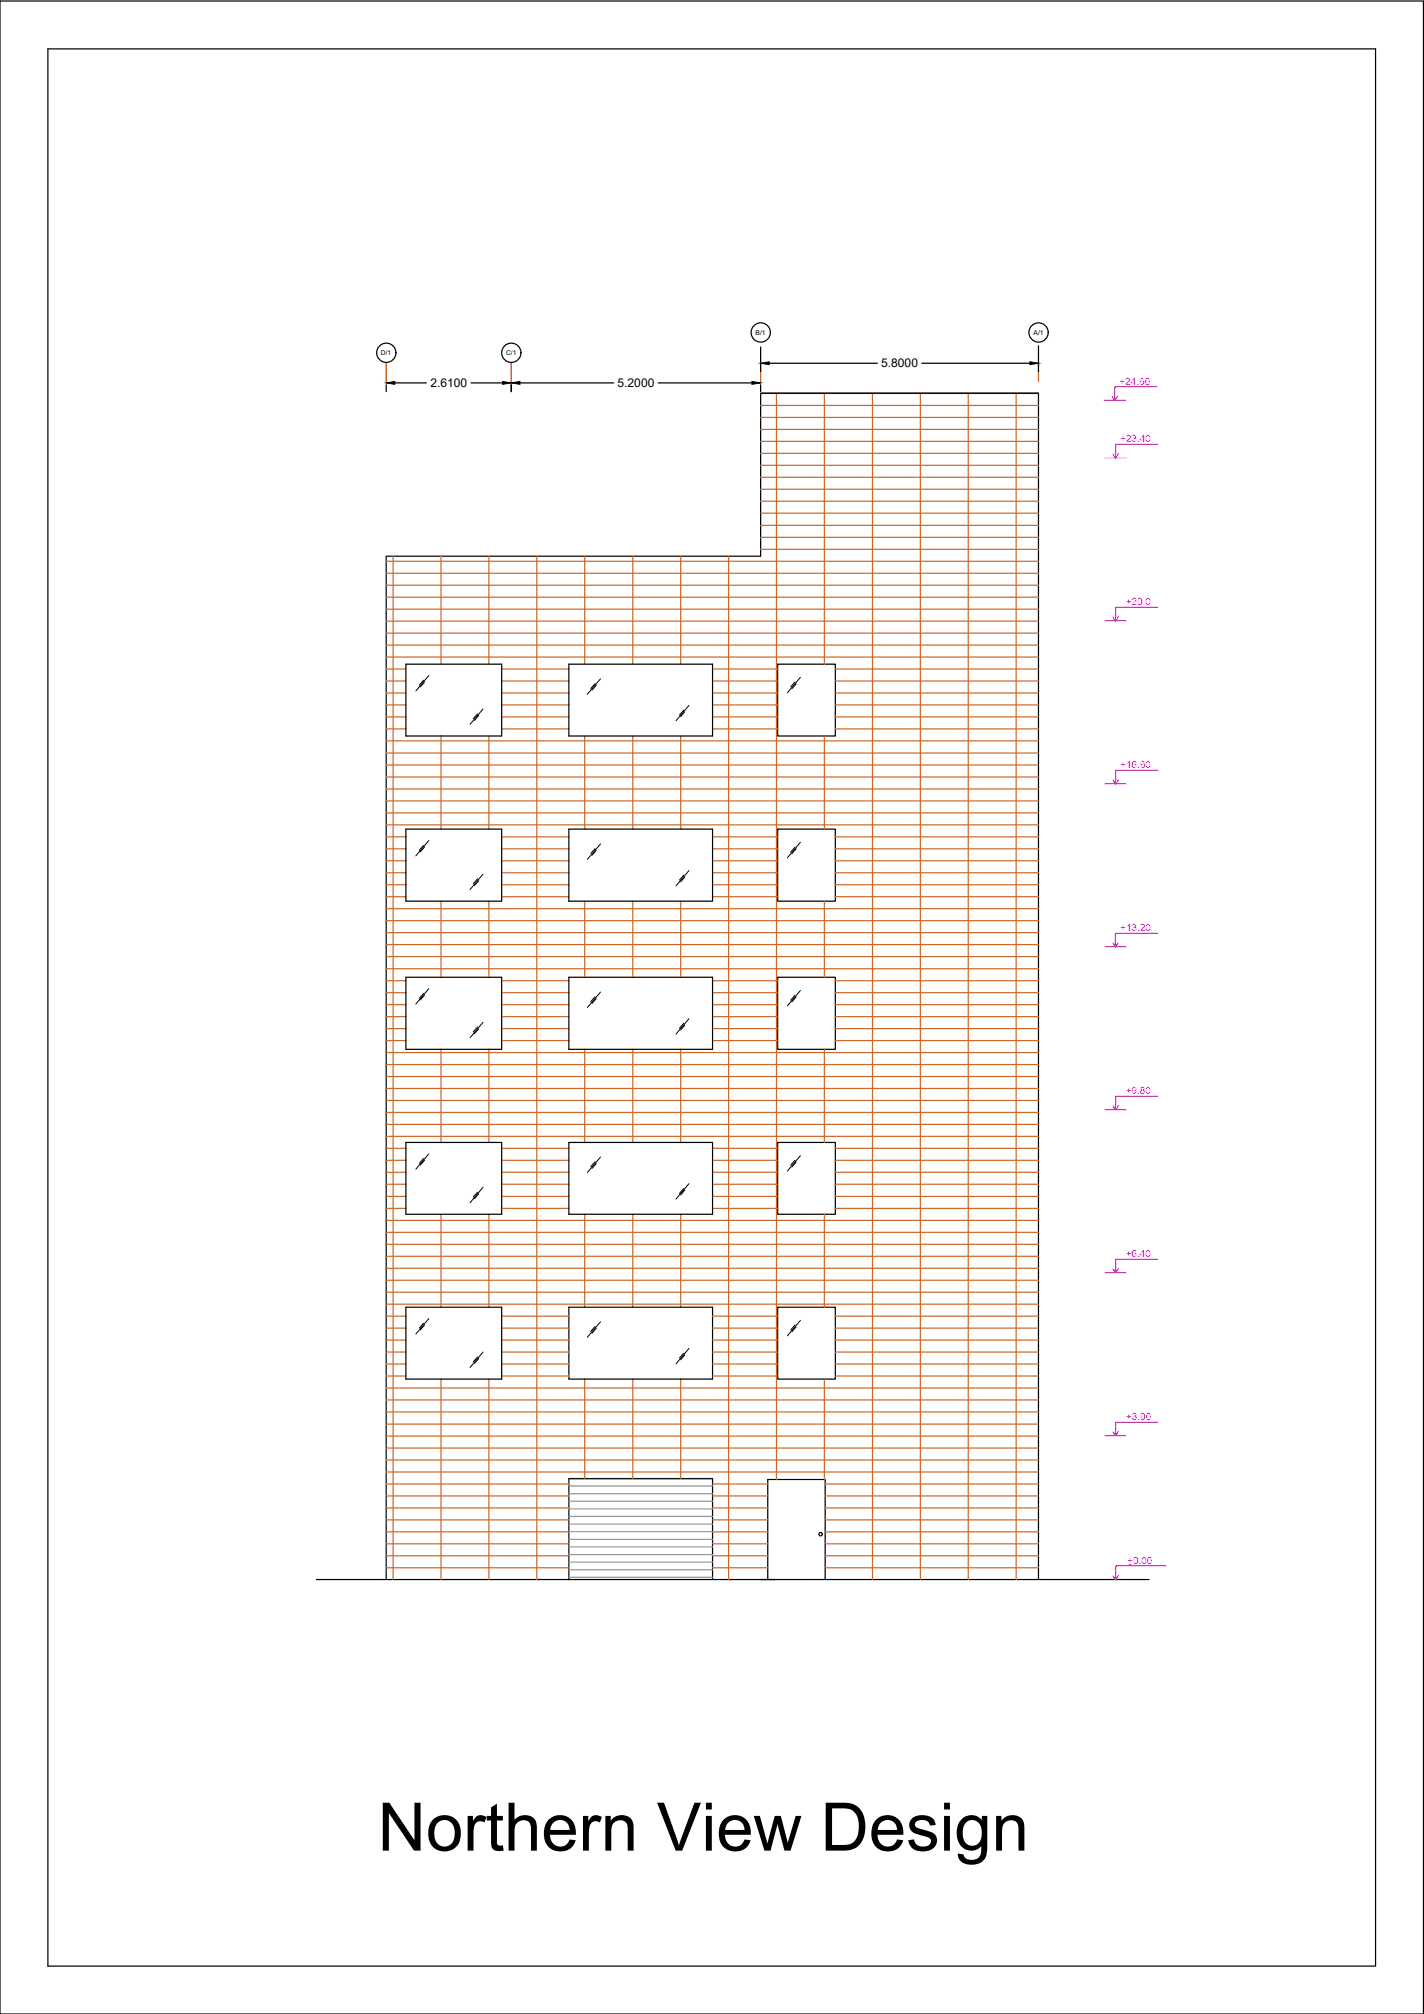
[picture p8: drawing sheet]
<svg xmlns="http://www.w3.org/2000/svg" width="297mm" height="420mm" viewBox="0 0 297 420" stroke-linecap="round" stroke-linejoin="round" font-family="sans-serif">
<!-- layer: 0 -->
<g fill="none" stroke="#000" stroke-width=".25">
<path d="M0 .2h296.9v420h-296.9zM10 10.2h276.9v400h-276.9zM82.3 79.9h6.6M98.3 79.9h6.6M108.5 79.9h19.5M137.3 79.9h19.5M158.7 72.4v5.2M160.4 75.8h22.6M192.3 75.8h22.5M216.6 72.1v5.5M80.6 80.3v1.4M106.6 80.3v1.4"/>
<path d="M158.7 94v-12h57.9v12M158.7 80.3v1.4M158.7 82h57.9M158.7 116h-78.1v12M84.7 138.6h19.9v14.9h-19.9zM118.7 138.6h29.9v14.9h-29.9zM162.2 138.6h12v14.9h-12zM84.7 173h19.9v15h-19.9zM118.7 173h29.9v15h-29.9zM162.2 173h12v15h-12zM84.7 203.9h19.9v15h-19.9zM118.7 203.9h29.9v15h-29.9z"/>
<path d="M162.2 203.9h12v15h-12zM84.7 238.3h19.9v15h-19.9zM118.7 238.3h29.9v15h-29.9zM162.2 238.3h12v15h-12zM84.7 272.7h19.9v15h-19.9zM118.7 272.7h29.9v15h-29.9zM162.2 272.7h12v15h-12zM66 329.5h173.7M118.7 329.5v-21h29.9v21M160.1 329.5v-20.8h12v20.8"/>
<circle cx="171.2" cy="320.1" r=".36"/>
</g>
<!-- layer: CENTERLINES -->
<path d="M158.7 94v22M216.6 94v235.5M80.6 128v201.5M221.7 329.5h.1" fill="none" stroke="#000" stroke-width=".25"/>
<!-- layer: GRID -->
<path d="M80.6 75.6v4M106.6 75.6v4M158.7 75.6v4M216.6 75.6v4" fill="none" stroke="#f00" stroke-width=".25"/>
<g fill="none" stroke="#000" stroke-width=".25">
<circle cx="80.6" cy="73.6" r="2.01"/>
<circle cx="106.7" cy="73.6" r="2.01"/>
<circle cx="158.7" cy="69.4" r="2.01"/>
<circle cx="216.6" cy="69.4" r="2.01"/>
</g>
<!-- layer: 0 -->
<path d="M80.6 79.9l1.7-.3v.6zM104.9 79.6l1.7 .3-1.7 .3zM106.6 79.9l1.9-.3v.6zM156.8 79.6l1.9 .3-1.9 .3zM158.7 75.8l1.7-.3v.6zM214.8 75.5l1.8 .3-1.8 .3z" fill="#000" stroke="#000" stroke-width=".21"/>
<!-- layer: 6 -->
<g fill="none" stroke="#f0f" stroke-width=".25">
<path d="M230.3 83.5h4.4M230.5 95.5h4.4M233.1 82.7l-.6 .8M233.3 94.7l-.6 .8M241.3 80.7h-8.8v2.8l-.6-.8M241.5 92.7h-8.8v2.8l-.6-.8M230.5 129.5h4.4M233.3 128.7l-.6 .8M241.5 126.7h-8.8v2.8l-.6-.8M230.5 163.5h4.4M233.3 162.7l-.6 .8M241.5 160.7h-8.8v2.8l-.6-.8"/>
<path d="M230.4 197.5h4.5M233.3 196.7l-.6 .8M241.5 194.7h-8.8v2.8l-.6-.8M230.5 231.5h4.4M233.3 230.7l-.6 .8M241.5 228.7h-8.8v2.8l-.6-.8M230.5 265.5h4.4M233.3 264.7l-.6 .8M241.5 262.7h-8.8v2.8l-.6-.8M230.5 299.5h4.4M233.3 298.7l-.6 .8M241.5 296.7h-8.8v2.8l-.6-.8"/>
<path d="M233.3 328.7l-.6 .9-.6-.9M243.2 326.7h-10.5v2.8"/>
</g>
<!-- layer: 0 -->
<g fill="none" stroke="#989898" stroke-width=".25">
<path d="M118.7 308.4h29.9M118.7 310h29.9M118.7 311.6h29.9M118.7 313.2h29.9M118.7 314.8h29.9M118.7 316.4h29.9M118.7 318h29.9M118.7 319.5h29.9M118.7 321.1h29.9M118.7 322.7h29.9M118.7 324.3h29.9M118.7 325.9h29.9"/>
<path d="M118.7 327.5h29.9M118.7 329.1h29.9"/>
</g>
<g fill="none" stroke="#cd6928" stroke-width=".25">
<path d="M158.7 82.1h57.9M158.7 84.6h57.9M158.7 87.1h57.9M158.7 89.6h57.9M158.7 92.1h57.9M158.7 94.6h57.9M158.7 97.1h57.9M158.7 99.6h57.9M162 82v226.7M172 82v56.6M182 82v247.5M192 82v247.5"/>
<path d="M202 82v247.5M212 82v247.5M80.6 117.1h136M80.6 119.6h136M82 116v213.5M92 116v22.6M102 116v22.6M112 116v213.5M122 116v22.6M132 116v22.6M142 116v22.6M152 116v213.5"/>
<path d="M158.7 102.1h57.9M158.7 104.6h57.9M158.7 107.1h57.9M158.7 109.6h57.9M158.7 112.1h57.9M158.7 114.6h57.9M80.6 122.1h136M80.6 124.6h136M80.6 127.1h136M80.6 129.6h136M80.6 132.1h136M80.6 134.6h136"/>
<path d="M80.6 137.1h136M80.6 139.6h4.1M104.6 139.6h14.1M148.6 139.6h13.6M174.2 139.6h42.4M80.6 142.1h4.1M80.6 144.6h4.1M80.6 147.1h4.1M80.6 149.6h4.1M80.6 152.1h4.1M80.6 154.6h136M80.6 157.1h136"/>
<path d="M80.6 159.6h136M92 153.5v19.5M102 153.5v19.5M104.6 142.1h14.1M104.6 144.6h14.1M104.6 147.1h14.1M104.6 149.6h14.1M104.6 152.1h14.1M122 153.5v19.5M132 153.5v19.5M142 153.5v19.5M148.6 142.1h13.6"/>
<path d="M148.6 144.6h13.6M148.6 147.1h13.6M148.6 149.6h13.6M148.6 152.1h13.6M172 153.5v19.5M174.2 142.1h42.4M174.2 144.6h42.4M174.2 147.1h42.4M174.2 149.6h42.4M174.2 152.1h42.4M80.6 162.1h136M80.6 164.6h136"/>
<path d="M80.6 167.1h136M80.6 169.6h136M80.6 172.1h136M80.6 174.6h4.1M80.6 177.1h4.1M80.6 179.6h4.1M104.6 174.6h14.1M104.6 177.1h14.1M104.6 179.6h14.1M148.6 174.6h13.6M148.6 177.1h13.6M148.6 179.6h13.6"/>
<path d="M174.2 174.6h42.4M174.2 177.1h42.4M174.2 179.6h42.4M80.6 182.1h4.1M80.6 184.6h4.1M80.6 187.1h4.1M80.6 189.6h136M80.6 192.1h136M80.6 194.6h136M80.6 197.1h136M80.6 199.6h136M92 188v15.9"/>
<path d="M102 188v15.9M104.6 182.1h14.1M104.6 184.6h14.1M104.6 187.1h14.1M122 188v15.9M132 188v15.9M142 188v15.9M148.6 182.1h13.6M148.6 184.6h13.6M148.6 187.1h13.6M172 188v15.9M174.2 182.1h42.4"/>
<path d="M174.2 184.6h42.4M174.2 187.1h42.4M80.6 202.1h136M80.6 204.6h4.1M80.6 207.1h4.1M80.6 209.6h4.1M80.6 212.1h4.1M80.6 214.6h4.1M80.6 217.1h4.1M80.6 219.6h136M92 218.9v19.4M102 218.9v19.4"/>
<path d="M104.6 204.6h14.1M104.6 207.1h14.1M104.6 209.6h14.1M104.6 212.1h14.1M104.6 214.6h14.1M104.6 217.1h14.1M122 218.9v19.4M132 218.9v19.4M142 218.9v19.4M148.6 204.6h13.6M148.6 207.1h13.6M148.6 209.6h13.6"/>
<path d="M148.6 212.1h13.6M148.6 214.6h13.6M148.6 217.1h13.6M172 218.9v19.4M174.2 204.6h42.4M174.2 207.1h42.4M174.2 209.6h42.4M174.2 212.1h42.4M174.2 214.6h42.4M174.2 217.1h42.4M80.6 222.1h136M80.6 224.6h136"/>
<path d="M80.6 227.1h136M80.6 229.6h136M80.6 232.1h136M80.6 234.6h136M80.6 237.1h136M80.6 239.6h4.1M104.6 239.6h14.1M148.6 239.6h13.6M174.2 239.6h42.4M80.6 242.1h4.1M80.6 244.6h4.1M80.6 247.1h4.1"/>
<path d="M80.6 249.6h4.1M80.6 252.1h4.1M80.6 254.6h136M80.6 257.1h136M80.6 259.6h136M92 253.3v19.4M102 253.3v19.4M104.6 242.1h14.1M104.6 244.6h14.1M104.6 247.1h14.1M104.6 249.6h14.1M104.6 252.1h14.1"/>
<path d="M122 253.3v19.4M132 253.3v19.4M142 253.3v19.4M148.6 242.1h13.6M148.6 244.6h13.6M148.6 247.1h13.6M148.6 249.6h13.6M148.6 252.1h13.6M172 253.3v19.4M174.2 242.1h42.4M174.2 244.6h42.4M174.2 247.1h42.4"/>
<path d="M174.2 249.6h42.4M174.2 252.1h42.4M80.6 262.1h136M80.6 264.6h136M80.6 267.1h136M80.6 269.6h136M80.6 272.1h136M80.6 274.6h4.1M80.6 277.1h4.1M80.6 279.6h4.1M104.6 274.6h14.1M104.6 277.1h14.1"/>
<path d="M104.6 279.6h14.1M148.6 274.6h13.6M148.6 277.1h13.6M148.6 279.6h13.6M174.2 274.6h42.4M174.2 277.1h42.4M174.2 279.6h42.4M80.6 282.1h4.1M80.6 284.6h4.1M80.6 287.1h4.1M80.6 289.6h136M80.6 292.1h136"/>
<path d="M80.6 294.6h136M80.6 297.1h136M80.6 299.6h136M92 287.7v41.8M102 287.7v41.8M104.6 282.1h14.1M104.6 284.6h14.1M104.6 287.1h14.1M122 287.7v20.8M132 287.7v20.8M142 287.7v20.8M148.6 282.1h13.6"/>
<path d="M148.6 284.6h13.6M148.6 287.1h13.6M172 287.7v21M174.2 282.1h42.4M174.2 284.6h42.4M174.2 287.1h42.4M80.6 302.1h136M80.6 304.6h136M80.6 307.1h136M80.6 309.6h38.1M80.6 312.1h38.1M80.6 314.6h38.1"/>
<path d="M80.6 317.1h38.1M80.6 319.6h38.1M148.6 309.6h11.5M148.6 312.1h11.5M148.6 314.6h11.5M148.6 317.1h11.5M148.6 319.6h11.5M172.1 309.6h44.5M172.1 312.1h44.5M172.1 314.6h44.5M172.1 317.1h44.5M172.1 319.6h44.5"/>
<path d="M80.6 322.1h38.1M80.6 324.6h38.1M80.6 327.1h38.1M148.6 322.1h11.5M148.6 324.6h11.5M148.6 327.1h11.5M172.1 322.1h44.5M172.1 324.6h44.5M172.1 327.1h44.5"/>
</g>
<!-- layer: 3 -->
<g fill="none" stroke="#000" stroke-width=".21">
<path d="M88.3 141.9l-.8 1M88.6 142.3l-.9 1M89.5 140.9l-2.8 3.2M99.6 148.9l-.9 1M99.9 149.3l-.9 1M100.8 147.9l-2.8 3.2M124.1 142.6l-.9 1M124.4 143l-.9 1M125.3 141.6l-2.8 3.2M142.6 148.2l-.9 1M142.8 148.5l-.8 1M143.7 147.2l-2.7 3.2"/>
<path d="M165.8 142.3l-.9 1M166.1 142.7l-.9 1M167 141.3l-2.7 3.2M88.3 176.4l-.8 1M88.6 176.7l-.9 1M89.5 175.3l-2.8 3.3M124.1 177l-.9 1.1M124.4 177.4l-.9 1M125.3 176.1l-2.8 3.2M165.8 176.7l-.9 1.1M166.1 177.1l-.9 1M167 175.7l-2.7 3.2"/>
<path d="M99.6 183.3l-.9 1.1M99.9 183.7l-.9 1M100.8 182.4l-2.8 3.2M142.6 182.6l-.9 1M142.8 183l-.8 1M143.7 181.6l-2.7 3.2M88.3 207.3l-.8 1M88.6 207.6l-.9 1M89.5 206.2l-2.8 3.3M99.6 214.2l-.9 1.1M99.9 214.6l-.9 1M100.8 213.3l-2.8 3.2"/>
<path d="M124.1 207.9l-.9 1.1M124.4 208.3l-.9 1M125.3 207l-2.8 3.2M142.6 213.5l-.9 1M142.8 213.9l-.8 1M143.7 212.5l-2.7 3.2M165.8 207.6l-.9 1.1M166.1 208l-.9 1M167 206.6l-2.7 3.2M88.3 241.7l-.8 1M88.6 242.1l-.9 1M89.5 240.7l-2.8 3.2"/>
<path d="M99.6 248.7l-.9 1M99.9 249l-.9 1.1M100.8 247.7l-2.8 3.2M124.1 242.4l-.9 1M124.4 242.7l-.9 1.1M125.3 241.4l-2.8 3.2M142.6 247.9l-.9 1.1M142.8 248.3l-.8 1M143.7 246.9l-2.7 3.2M165.8 242.1l-.9 1M166.1 242.4l-.9 1.1M167 241.1l-2.7 3.2"/>
<path d="M88.3 276.1l-.8 1M88.6 276.4l-.9 1.1M89.5 275.1l-2.8 3.2M124.1 276.7l-.9 1M124.4 277.1l-.9 1M125.3 275.8l-2.8 3.2M165.8 276.4l-.9 1.1M166.1 276.8l-.9 1M167 275.5l-2.7 3.2M99.6 283.1l-.9 1M99.9 283.4l-.9 1M100.8 282.1l-2.8 3.2"/>
<path d="M142.6 282.3l-.9 1M142.8 282.7l-.8 1M143.7 281.3l-2.7 3.2"/>
</g>
<text font-size="14" x="78.8" y="386.1">Northern View Design</text>
<g font-size="2.5">
<text x="183.8" y="76.7">5.8000</text>
<text x="89.8" y="80.8">2.6100</text>
<text x="128.8" y="80.8">5.2000</text>
</g>
<g font-size="2.1" fill="#f0f">
<text x="233.5" y="80.3">+24.60</text>
<text x="233.7" y="92.3">+23.40</text>
<text x="234.8" y="126.3">+20.0</text>
<text x="233.7" y="160.3">+16.60</text>
<text x="233.7" y="194.3">+13.20</text>
<text x="234.8" y="228.3">+9.80</text>
<text x="234.8" y="262.3">+6.40</text>
<text x="234.9" y="296.3">+3.00</text>
<text x="235.1" y="326.2">+0.00</text>
<text x="235.4" y="326.9">-</text>
</g>
<g font-size="1.4">
<text x="157.6" y="69.9">B/1</text>
<text x="215.6" y="69.9">A/1</text>
<text x="79.5" y="74.1">D/1</text>
<text x="105.6" y="74.1">C/1</text>
</g>
</svg>
